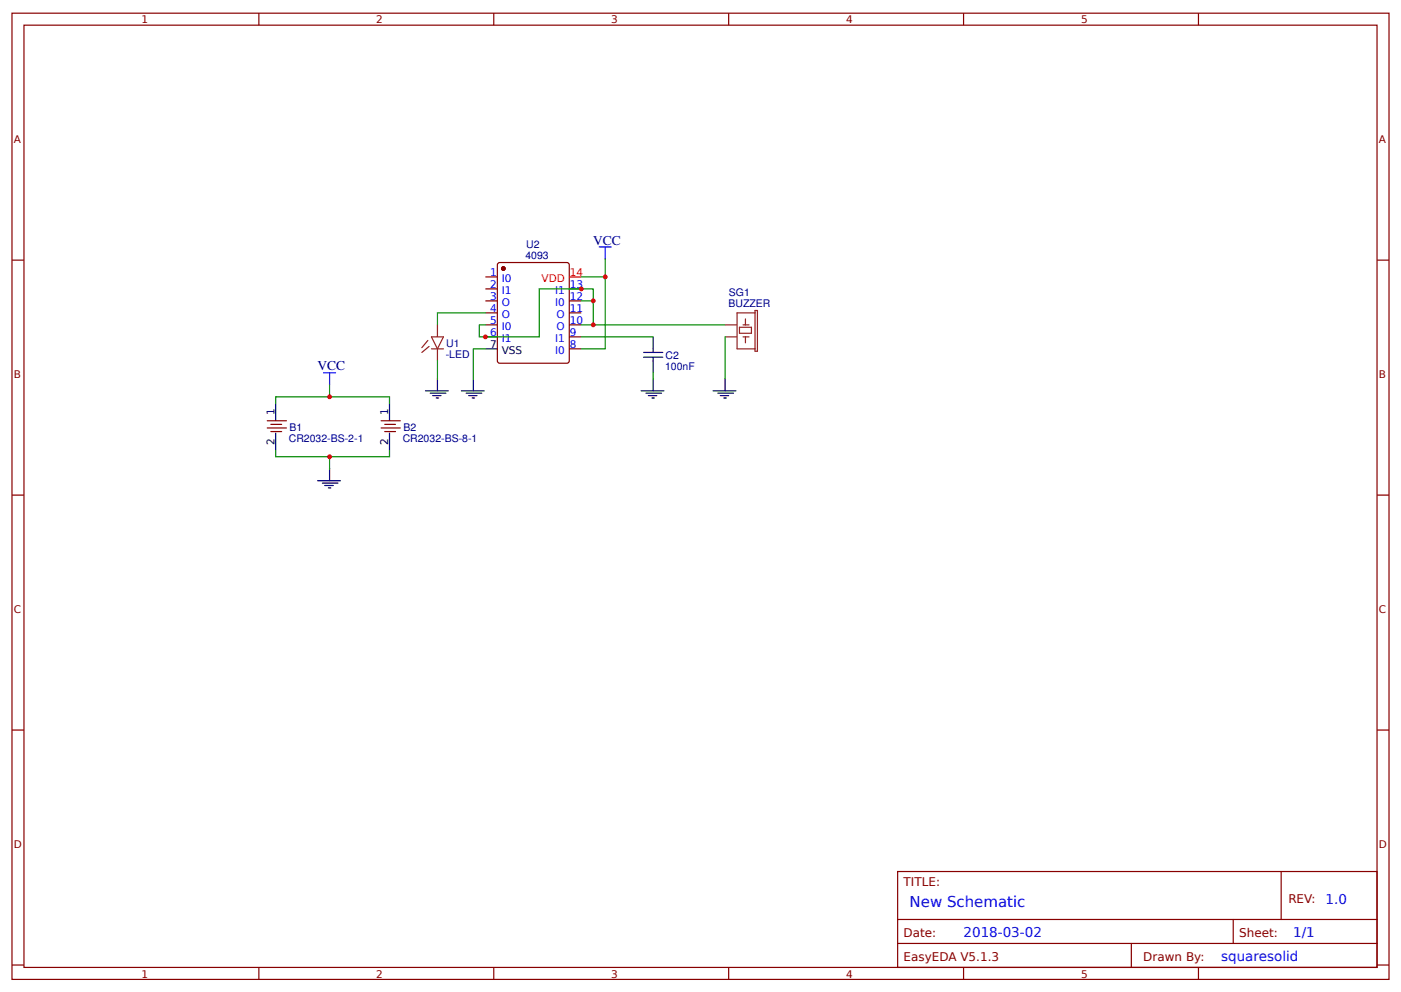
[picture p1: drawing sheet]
<svg xmlns="http://www.w3.org/2000/svg" width="312mm" height="221mm" viewBox="0 0 312 221" stroke-linecap="round" stroke-linejoin="round" font-family="sans-serif">
<g fill="none" stroke="#800" stroke-width=".27">
<path d="M2.7 2.9h306.4v215h-306.4zM5.3 5.6h301.1v209.6h-301.1zM57.6 2.9v2.7M109.9 2.9v2.7M162.2 2.9v2.7M214.4 2.9v2.7M266.7 2.9v2.7M2.7 57.9h2.6M306.4 57.9h2.7M59.5 93.6h4.2M59.5 95.2h4.2M60.3 94.4h2.4"/>
<path d="M60.3 96h2.4M84.8 93.6h4.3M84.8 95.2h4.3M85.6 94.4h2.4M85.6 96h2.4M2.7 110.1h2.6M306.4 110.1h2.7M2.7 162.4h2.6M306.4 162.4h2.7M199.8 193.9h106.6v21.3h-106.6zM285.1 193.9v10.7M2.7 214.7h2.6"/>
<path d="M57.6 215.2v2.7M109.9 215.2v2.7M162.2 215.2v2.7M199.8 204.6h106.6M199.8 209.9h106.6M214.4 215.2v2.7M251.8 209.9v5.3M266.7 215.2v2.7M274.4 204.6v5.3M306.4 214.7h2.7"/>
</g>
<path d="M61.3 89.6v4M61.3 96.3v4M86.7 89.6v4M86.7 96.3v4M70.7 106.9h5M71.7 107.5h3.5M72.3 108h1.8M73.1 108.5h.5M73.3 104.3v2.6" fill="none" stroke="#000" stroke-width=".27"/>
<path d="M61.3 89.6v-1.3h25.4v1.3M73.3 85.6v2.7M61.3 100.3v1.3h25.4v-1.3" fill="none" stroke="#080" stroke-width=".27"/>
<path d="M72 82.9h2.7M73.3 82.9v2.7" fill="none" stroke="#00f" stroke-width=".27"/>
<circle cx="73.3" cy="88.3" r=".53" fill="#c00"/>
<path d="M73.3 101.6v2.7" fill="none" stroke="#080" stroke-width=".27"/>
<circle cx="73.3" cy="101.6" r=".53" fill="#c00"/>
<circle cx="112" cy="59.7" r=".4" fill="#800" stroke="#800" stroke-width=".27"/>
<g fill="none" stroke="#800" stroke-width=".27">
<path d="M110.8 58.7l.4-.3h14.9l.5 .3 .1 21.6-.3 .4-15.2 .1-.4-.3zM108 61.6h2.7M108 64.3h2.7M108 66.9h2.7M108 69.6h2.7M108 72.3h2.7M108 74.9h2.7M126.7 64.3h2.6M126.7 66.9h2.6M126.7 69.6h2.6M126.7 72.3h2.6M126.7 74.9h2.6"/>
<path d="M126.7 77.6h2.6"/>
</g>
<path d="M108 77.6h2.7M102.7 86.9h5M103.7 87.5h3.5M104.3 88h1.8M105.1 88.5h.5M105.3 84.3v2.6" fill="none" stroke="#000" stroke-width=".27"/>
<path d="M126.7 61.6h2.6" fill="none" stroke="#f00" stroke-width=".27"/>
<path d="M133.3 54.9h2.7M134.7 54.9v2.7" fill="none" stroke="#00f" stroke-width=".27"/>
<path d="M134.7 57.6v4h-5.4M108 77.6h-2.7v6.7M129.3 66.9h2.7v-2.6h-12v10.6h-12M134.7 61.6v16h-5.4" fill="none" stroke="#080" stroke-width=".27"/>
<circle cx="134.7" cy="61.6" r=".53" fill="#c00"/>
<path d="M108 72.3h-1.3v2.6h1.3M132 66.9v5.4h-2.7" fill="none" stroke="#080" stroke-width=".27"/>
<g fill="#c00">
<circle cx="132" cy="66.9" r=".53"/>
<circle cx="108" cy="74.9" r=".53"/>
<circle cx="129.3" cy="64.3" r=".53"/>
</g>
<g fill="none" stroke="#000" stroke-width=".27">
<path d="M94.7 86.9h5M95.7 87.5h3.5M96.3 88h1.8M97.1 88.5h.5M97.3 84.3v2.6M142.7 86.9h5.1M143.8 87.5h3.4M144.3 88h1.9M145.1 88.5h.5M145.4 84.3v2.6M158.7 86.9h5.1M159.8 87.5h3.4"/>
<path d="M160.3 88h1.9M161.1 88.5h.5M161.4 84.3v2.6"/>
</g>
<g fill="none" stroke="#8d2323" stroke-width=".27">
<path d="M95.2 75.7l-1.3 1.6M95.5 77.1l-1.6 1.3M96 74.9h2.7l-1.4 2.7zM96 77.6h2.7M97.3 72.3v2.6M97.3 77.6v2.7M161.4 74.9h2.6M161.4 72.3h2.6M164.6 72.8h2.6v1.3h-2.6zM165.4 74.9h1.3M165.4 72.3h1.3M165.9 70.9v1.4"/>
<path d="M165.9 74.9v1.4M168 69.6h-4v8h4M168 69.1h.6v9h-.6z"/>
</g>
<path d="M108 69.6h-10.7v2.7M129.3 74.9h16.1M132 72.3h29.4M161.4 74.9v9.4M97.3 80.3v4M145.4 82.9v1.4" fill="none" stroke="#080" stroke-width=".27"/>
<circle cx="132" cy="72.3" r=".53" fill="#c00"/>
<path d="M143.2 79.5h4.3M143.2 78.4h4.3M145.4 74.9v3.5M145.4 79.5v3.4" fill="none" stroke="#000" stroke-width=".27"/>
<text font-size="3.3" fill="#00f" x="202.4" y="201.9">New Schematic</text>
<g font-size="3" fill="#000080">
<text x="132" y="54.4">VCC</text>
<text x="70.7" y="82.4">VCC</text>
</g>
<g font-size="3" fill="#00f">
<text x="295" y="201.1">1.0</text>
<text x="214.4" y="208.6">2018-03-02</text>
<text x="287.8" y="208.6">1/1</text>
<text x="271.8" y="213.9">squaresolid</text>
</g>
<g font-size="2.7" fill="#800">
<text x="201.1" y="197.1">TITLE:</text>
<text x="286.7" y="200.8">REV:</text>
<text x="201.1" y="208.6">Date:</text>
<text x="275.8" y="208.6">Sheet:</text>
<text x="201.1" y="213.9">EasyEDA V5.1.3</text>
<text x="254.4" y="213.9">Drawn By:</text>
</g>
<g font-size="2.3" fill="#800">
<text x="31.5" y="5.2">1</text>
<text x="83.7" y="5.2">2</text>
<text x="136" y="5.2">3</text>
<text x="188.3" y="5.2">4</text>
<text x="240.6" y="5.2">5</text>
<text x="3.1" y="31.7">A</text>
<text x="306.8" y="31.7">A</text>
<text x="3.1" y="84">B</text>
<text x="306.8" y="84">B</text>
<text x="3.1" y="136.3">C</text>
<text x="306.8" y="136.3">C</text>
<text x="3.1" y="188.6">D</text>
<text x="306.8" y="188.6">D</text>
<text x="31.5" y="217.5">1</text>
<text x="83.7" y="217.5">2</text>
<text x="136" y="217.5">3</text>
<text x="188.3" y="217.5">4</text>
<text x="240.6" y="217.5">5</text>
</g>
<g font-size="2.3" fill="#000080">
<text x="116.9" y="57.6">4093</text>
<text x="117.1" y="55.1">U2</text>
<text x="162.2" y="65.9">SG1</text>
<text x="162.1" y="68.3">BUZZER</text>
<text x="99.3" y="77.2">U1</text>
<text x="99.2" y="79.6">-LED</text>
<text x="148" y="82.2">100nF</text>
<text x="148.1" y="79.8">C2</text>
<text x="64.4" y="95.8">B1</text>
<text x="89.8" y="95.8">B2</text>
<text x="64.3" y="98.3">CR2032-BS-2-1</text>
<text x="89.6" y="98.3">CR2032-BS-8-1</text>
</g>
<g font-size="2.3" fill="#00f">
<text x="109.1" y="61.3">1</text>
<text x="109.1" y="64">2</text>
<text x="111.7" y="62.7">I0</text>
<text x="111.7" y="65.3">I1</text>
<text x="123.5" y="65.3">I1</text>
<text x="126.8" y="64">13</text>
<text x="109.1" y="66.7">3</text>
<text x="109.1" y="69.3">4</text>
<text x="111.7" y="68">O</text>
<text x="111.7" y="70.7">O</text>
<text x="123.5" y="68">I0</text>
<text x="123.9" y="70.7">O</text>
<text x="126.8" y="69.3">11</text>
<text x="126.8" y="66.7">12</text>
<text x="109.1" y="72">5</text>
<text x="109.1" y="74.7">6</text>
<text x="111.7" y="73.3">I0</text>
<text x="111.7" y="76">I1</text>
<text x="123.5" y="76">I1</text>
<text x="123.9" y="73.3">O</text>
<text x="126.8" y="77.3">8</text>
<text x="126.8" y="74.7">9</text>
<text x="126.8" y="72">10</text>
<text x="123.5" y="78.7">I0</text>
</g>
<g font-size="2.3" fill="#f00">
<text x="120.5" y="62.7">VDD</text>
<text x="126.8" y="61.3">14</text>
</g>
<g font-size="2.3">
<text x="109.1" y="77.3">7</text>
<text x="111.7" y="78.7">VSS</text>
<text x="61.1" y="92.3" transform="rotate(-90 61.1 92.3)">1</text>
<text x="86.4" y="92.3" transform="rotate(-90 86.4 92.3)">1</text>
<text x="61.1" y="99.1" transform="rotate(-90 61.1 99.1)">2</text>
<text x="86.4" y="99.1" transform="rotate(-90 86.4 99.1)">2</text>
</g>
</svg>
